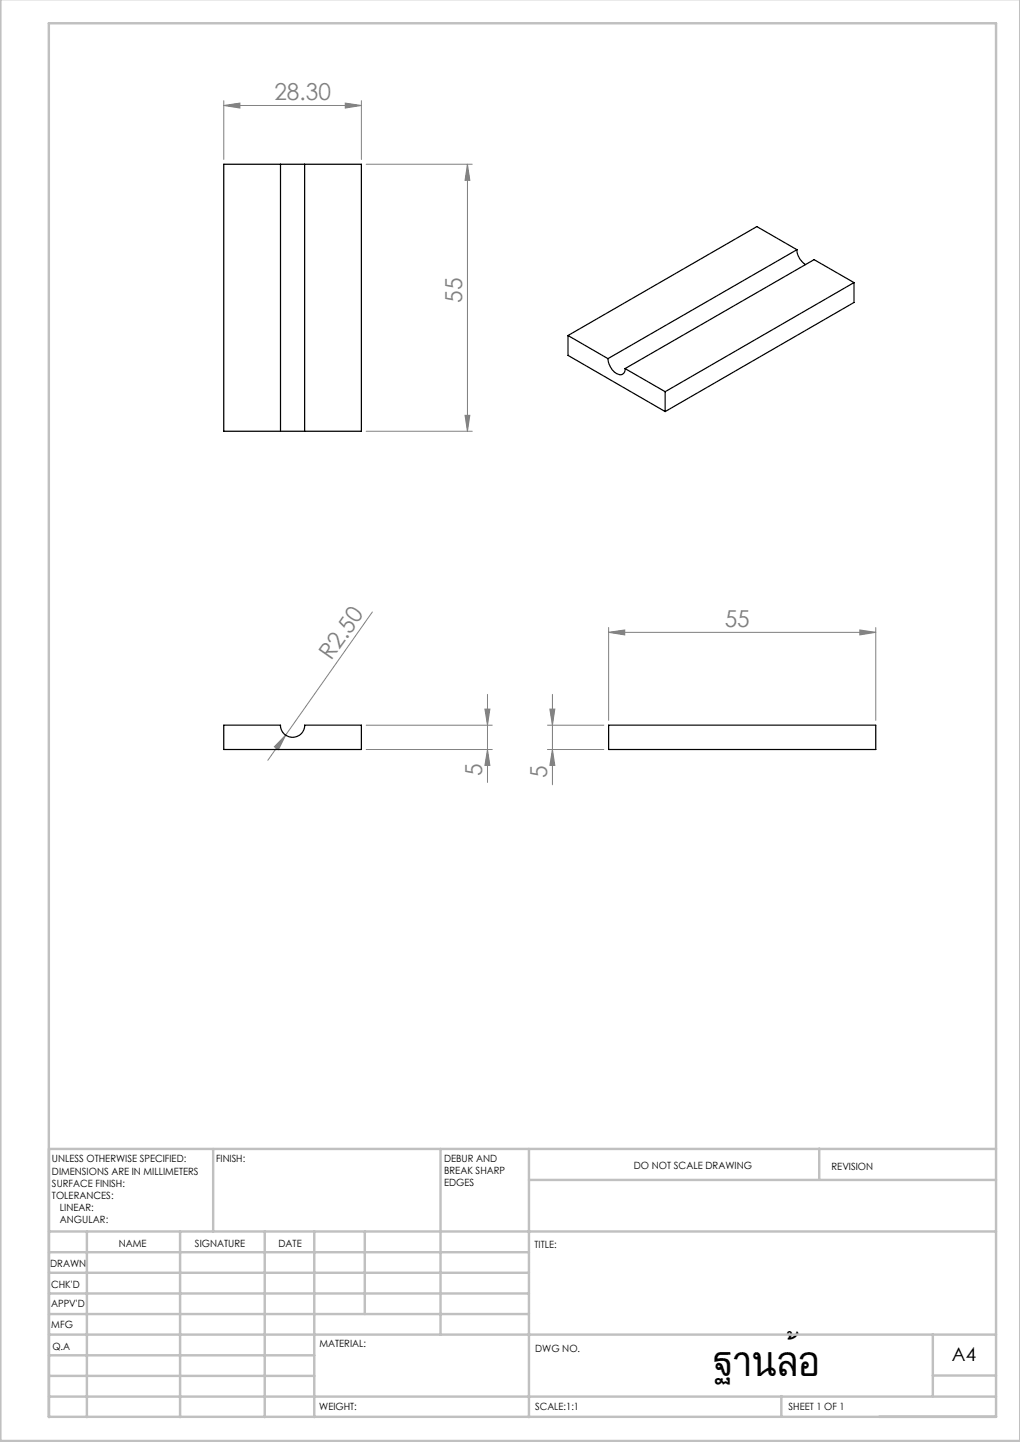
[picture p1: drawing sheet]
<svg xmlns="http://www.w3.org/2000/svg" width="210mm" height="297mm" viewBox="0 0 210 297" stroke-linecap="round" stroke-linejoin="round" font-family="sans-serif">
<g fill="none" stroke="#808080" stroke-width=".21">
<path d="M46.1 21.7l3.3-.5v1.1zM46.1 20.7v12.1M46.1 21.7h28.3M71.1 21.2l3.3 .5-3.3 .6zM74.4 20.7v12.1M75.4 33.8h21.8M96.2 33.8l.5 3.3h-1zM96.2 33.8v55M75.4 88.8h21.8M95.7 85.5h1l-.5 3.3zM76.7 126l-17.9 25.4M125.3 130.2l3.3-.5v1.1z"/>
<path d="M125.3 129.3v19.1M125.3 130.2h55M177 129.7l3.3 .5-3.3 .6zM180.3 129.3v19.1M58.8 151.4l-1.5 3-.8-.6zM58.8 151.4l-3.7 5.2M75.4 149.4h26M75.4 154.4h26M99.8 146h1.1l-.5 3.4zM100.4 154.4l.5 3.3h-1.1zM100.4 143v18.1M112.7 149.4h11.6"/>
<path d="M112.7 154.4h11.6M113.2 146h1l-.5 3.4zM113.7 143v18.6M113.7 154.4l.5 3.3h-1z"/>
</g>
<g fill="none" stroke="#c0c0c0" stroke-width=".5">
<path d="M.1 -.1v296.9h209.9v-296.9M10.1 4.8h195v287h-195zM43.9 236.6v17M90.7 236.6v38.3M108.9 236.6v55.3M168.7 236.6v6.3M205.1 236.6h-195v55.3M10.1 253.6h195M10.1 257.9h98.8M17.9 253.6v38.3M37.1 253.6v38.3M54.5 253.6v38.3"/>
<path d="M64.7 253.6v38.3M75.1 253.6v17M108.9 243h96.2M10.1 270.6h98.8M10.1 266.4h98.8M10.1 262.1h98.8M10.1 279.1h54.6M10.1 274.9h195M192.1 274.8v12.7M10.1 287.7h195M10.1 283.4h54.6M160.9 287.5v4.3"/>
<path d="M192.1 283.3h13"/>
</g>
<g fill="#808080">
<path d="M58.8 151.4l-1.5 3-.8-.6z"/>
<path d="M71.1 21.2l3.3 .5-3.3 .6zM46.1 21.7l3.3-.5v1.1z"/>
<path d="M125.3 130.2l3.3-.5v1.1zM177 129.7l3.3 .5-3.3 .6z"/>
<path d="M95.7 85.5h1l-.5 3.3zM96.2 33.8l.5 3.3h-1z"/>
<path d="M99.8 146h1.1l-.5 3.4zM100.4 154.4l.5 3.3h-1.1zM113.2 146h1l-.5 3.4zM113.7 154.4l.5 3.3h-1z"/>
</g>
<g fill="none" stroke="#000" stroke-width=".25">
<path d="M57.7 33.8h5M57.7 33.8h-11.6v55h11.6M57.7 33.8v55M62.7 33.8h11.7v55h-11.7M62.7 33.8v55M164.1 51.4a3.8 3.8 0 0 0 1.7 3.1M164.1 51.4l-38.9 22.5M164.1 51.4l-8.3-4.7-38.9 22.4M175.8 58.2l-38.9 22.5M175.8 58.2l-8.2-4.7-38.9 22.4M175.8 58.2v4.1l-38.9 22.5M116.9 69.1l8.3 4.8"/>
<path d="M116.9 69.1v4.1l20 11.6M125.2 73.9a3.4 3.4 0 0 0 2.6 3.3 1.07 1.07 0 0 0 .9-1.3M128.7 75.9l8.2 4.8M57.7 88.8h5M136.9 80.7v4.1M46.1 149.4h11.6a2.49 2.49 0 0 0 2.5 2.5 2.49 2.49 0 0 0 2.5-2.5h11.7v5h-28.3zM125.3 149.4h55v5h-55z"/>
</g>
<text font-size="8.7" x="146.7" y="283.4">ฐานล้อ</text>
<g font-size="4.8" fill="#808080">
<text x="56.5" y="20.6">28.30</text>
<text x="95.2" y="62.4" transform="rotate(-90 95.2 62.4)">55</text>
<text x="149.2" y="129.2">55</text>
<text x="68.2" y="136.2" transform="rotate(-55 68.2 136.2)">R2.50</text>
<text x="99.3" y="159.8" transform="rotate(-90 99.3 159.8)">5</text>
<text x="112.7" y="160.3" transform="rotate(-90 112.7 160.3)">5</text>
</g>
<text font-size="3.9" x="196" y="280.4">A4</text>
<g font-size="2.1">
<text x="10.7" y="239.4">UNLESS OTHERWISE SPECIFIED:</text>
<text x="44.5" y="239.4">FINISH:</text>
<text x="91.4" y="239.4">DEBUR AND</text>
<text x="10.7" y="241.9">DIMENSIONS ARE IN MILLIMETERS</text>
<text x="10.7" y="244.4">SURFACE FINISH:</text>
<text x="91.4" y="241.8">BREAK SHARP</text>
<text x="91.4" y="244.3">EDGES</text>
<text x="130.5" y="240.7">DO NOT SCALE DRAWING</text>
<text x="171.2" y="240.9">REVISION</text>
<text x="10.7" y="246.9">TOLERANCES:</text>
<text x="12.3" y="249.4">LINEAR:</text>
<text x="12.3" y="251.9">ANGULAR:</text>
<text x="24.4" y="256.9">NAME</text>
<text x="40.1" y="256.8">SIGNATURE</text>
<text x="57.3" y="256.8">DATE</text>
<text x="110.1" y="257.1">TITLE:</text>
<text x="10.3" y="260.9">DRAWN</text>
<text x="10.5" y="269.3">APPV'D</text>
<text x="10.5" y="265.2">CHK'D</text>
<text x="10.6" y="273.6">MFG</text>
<text x="10.8" y="278">Q.A</text>
<text x="65.8" y="277.4">MATERIAL:</text>
<text x="110.2" y="278.5">DWG NO.</text>
<text x="65.7" y="290.4">WEIGHT:</text>
<text x="110.2" y="290.5">SCALE:1:1</text>
<text x="162.4" y="290.4">SHEET 1 OF 1</text>
</g>
</svg>
